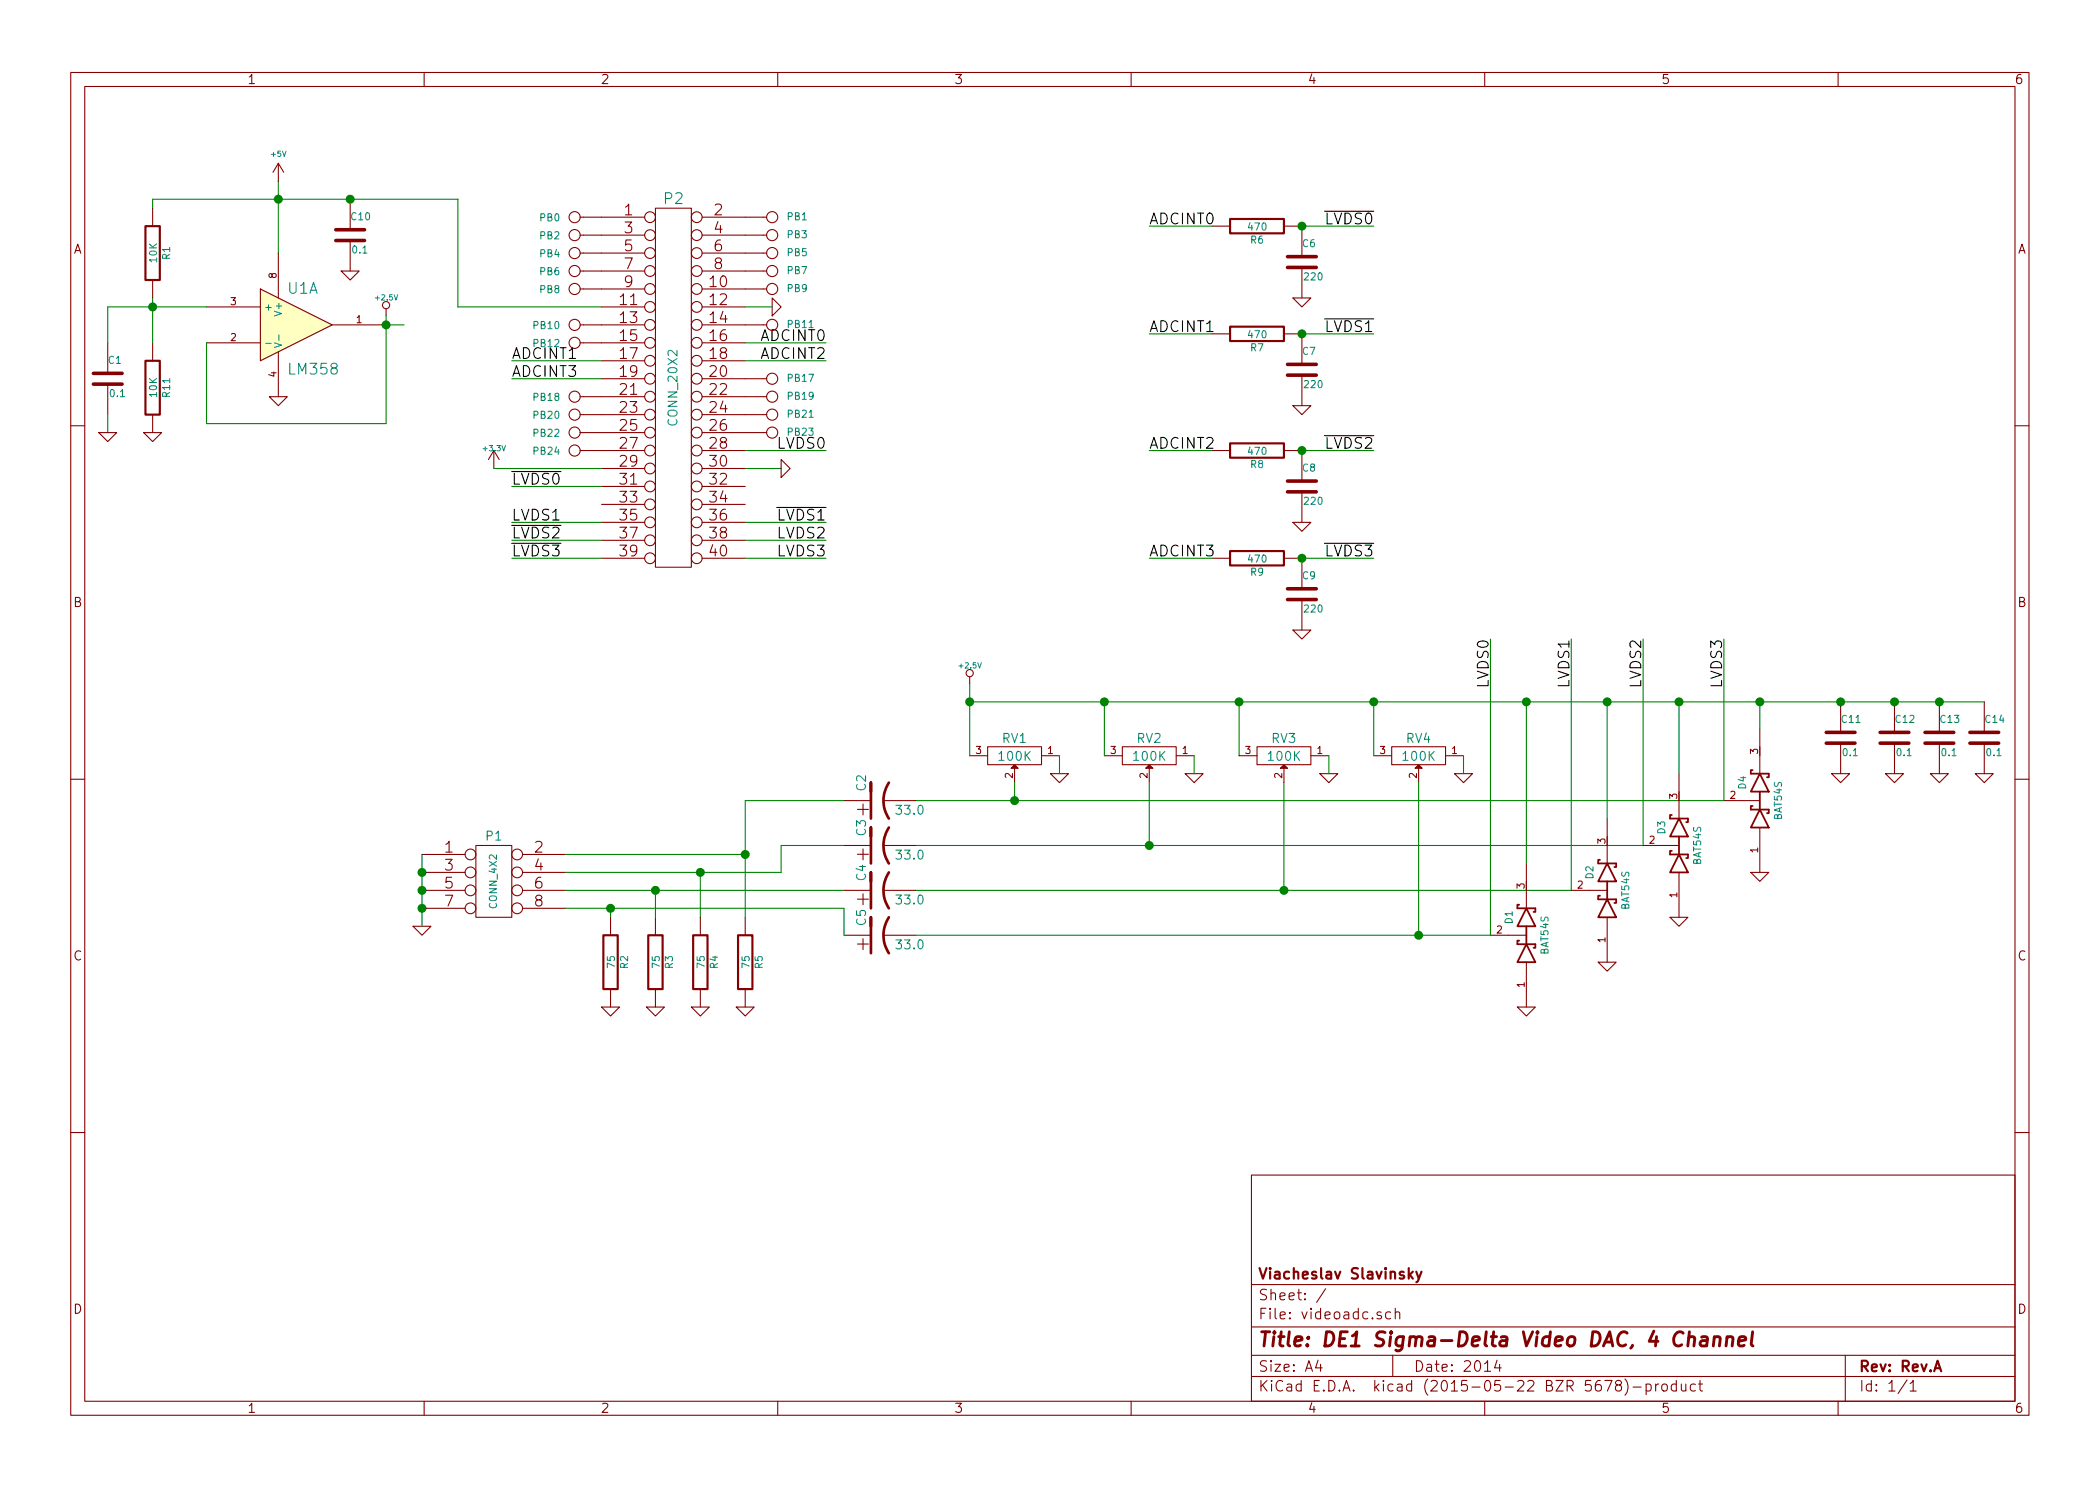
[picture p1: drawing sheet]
EESchema Schematic File Version 2
LIBS:videoadc-rescue
LIBS:power
LIBS:device
LIBS:transistors
LIBS:conn
LIBS:linear
LIBS:regul
LIBS:74xx
LIBS:cmos4000
LIBS:adc-dac
LIBS:memory
LIBS:xilinx
LIBS:special
LIBS:microcontrollers
LIBS:dsp
LIBS:microchip
LIBS:analog_switches
LIBS:motorola
LIBS:texas
LIBS:intel
LIBS:audio
LIBS:interface
LIBS:digital-audio
LIBS:philips
LIBS:display
LIBS:cypress
LIBS:siliconi
LIBS:opto
LIBS:atmel
LIBS:contrib
LIBS:valves
LIBS:videoadc-cache
EELAYER 25 0
EELAYER END
$Descr A4 11693 8268
encoding utf-8
Sheet 1 1
Title "DE1 Sigma-Delta Video DAC, 4 Channel"
Date "2014"
Rev "Rev.A"
Comp "Viacheslav Slavinsky"
Comment1 ""
Comment2 ""
Comment3 ""
Comment4 ""
$EndDescr
$Comp
L CONN_20X2 P2
U 1 1
P 3750 2150
F 0 "P2" H 3750 3200 60  0000 C CNN
F 1 "CONN_20X2" V 3750 2150 50  0000 C CNN
F 2 "" H 3750 2150 60  0000 C CNN
F 3 "" H 3750 2150 60  0000 C CNN
	1    3750 2150
	1    0    0    -1  
$EndComp
$Comp
L CONN_4X2 P1
U 1 1
P 2750 4900
F 0 "P1" H 2750 5150 50  0000 C CNN
F 1 "CONN_4X2" V 2750 4900 40  0000 C CNN
F 2 "" H 2750 4900 60  0000 C CNN
F 3 "" H 2750 4900 60  0000 C CNN
	1    2750 4900
	1    0    0    -1  
$EndComp
$Comp
L GND-RESCUE-videoadc #PWR01
U 1 1
P 2350 5150
F 0 "#PWR01" H 2350 5150 30  0001 C CNN
F 1 "GND" H 2350 5080 30  0001 C CNN
F 2 "" H 2350 5150 60  0000 C CNN
F 3 "" H 2350 5150 60  0000 C CNN
	1    2350 5150
	1    0    0    -1  
$EndComp
$Comp
L R-RESCUE-videoadc R2
U 1 1
P 3400 5350
F 0 "R2" V 3480 5350 40  0000 C CNN
F 1 "75" V 3407 5351 40  0000 C CNN
F 2 "" V 3330 5350 30  0000 C CNN
F 3 "" H 3400 5350 30  0000 C CNN
	1    3400 5350
	1    0    0    -1  
$EndComp
$Comp
L R-RESCUE-videoadc R3
U 1 1
P 3650 5350
F 0 "R3" V 3730 5350 40  0000 C CNN
F 1 "75" V 3657 5351 40  0000 C CNN
F 2 "" V 3580 5350 30  0000 C CNN
F 3 "" H 3650 5350 30  0000 C CNN
	1    3650 5350
	1    0    0    -1  
$EndComp
$Comp
L R-RESCUE-videoadc R4
U 1 1
P 3900 5350
F 0 "R4" V 3980 5350 40  0000 C CNN
F 1 "75" V 3907 5351 40  0000 C CNN
F 2 "" V 3830 5350 30  0000 C CNN
F 3 "" H 3900 5350 30  0000 C CNN
	1    3900 5350
	1    0    0    -1  
$EndComp
$Comp
L R-RESCUE-videoadc R5
U 1 1
P 4150 5350
F 0 "R5" V 4230 5350 40  0000 C CNN
F 1 "75" V 4157 5351 40  0000 C CNN
F 2 "" V 4080 5350 30  0000 C CNN
F 3 "" H 4150 5350 30  0000 C CNN
	1    4150 5350
	1    0    0    -1  
$EndComp
$Comp
L GND-RESCUE-videoadc #PWR02
U 1 1
P 3400 5600
F 0 "#PWR02" H 3400 5600 30  0001 C CNN
F 1 "GND" H 3400 5530 30  0001 C CNN
F 2 "" H 3400 5600 60  0000 C CNN
F 3 "" H 3400 5600 60  0000 C CNN
	1    3400 5600
	1    0    0    -1  
$EndComp
$Comp
L GND-RESCUE-videoadc #PWR03
U 1 1
P 3650 5600
F 0 "#PWR03" H 3650 5600 30  0001 C CNN
F 1 "GND" H 3650 5530 30  0001 C CNN
F 2 "" H 3650 5600 60  0000 C CNN
F 3 "" H 3650 5600 60  0000 C CNN
	1    3650 5600
	1    0    0    -1  
$EndComp
$Comp
L GND-RESCUE-videoadc #PWR04
U 1 1
P 3900 5600
F 0 "#PWR04" H 3900 5600 30  0001 C CNN
F 1 "GND" H 3900 5530 30  0001 C CNN
F 2 "" H 3900 5600 60  0000 C CNN
F 3 "" H 3900 5600 60  0000 C CNN
	1    3900 5600
	1    0    0    -1  
$EndComp
$Comp
L GND-RESCUE-videoadc #PWR05
U 1 1
P 4150 5600
F 0 "#PWR05" H 4150 5600 30  0001 C CNN
F 1 "GND" H 4150 5530 30  0001 C CNN
F 2 "" H 4150 5600 60  0000 C CNN
F 3 "" H 4150 5600 60  0000 C CNN
	1    4150 5600
	1    0    0    -1  
$EndComp
$Comp
L CP1-RESCUE-videoadc C2
U 1 1
P 4900 4450
F 0 "C2" H 4950 4550 50  0000 L CNN
F 1 "33.0" V 4850 4200 50  0000 L CNN
F 2 "" H 4900 4450 60  0000 C CNN
F 3 "" H 4900 4450 60  0000 C CNN
	1    4900 4450
	0    -1   -1   0   
$EndComp
$Comp
L CP1-RESCUE-videoadc C3
U 1 1
P 4900 4700
F 0 "C3" H 4950 4800 50  0000 L CNN
F 1 "33.0" V 4850 4450 50  0000 L CNN
F 2 "" H 4900 4700 60  0000 C CNN
F 3 "" H 4900 4700 60  0000 C CNN
	1    4900 4700
	0    -1   -1   0   
$EndComp
$Comp
L CP1-RESCUE-videoadc C4
U 1 1
P 4900 4950
F 0 "C4" H 4950 5050 50  0000 L CNN
F 1 "33.0" V 4850 4700 50  0000 L CNN
F 2 "" H 4900 4950 60  0000 C CNN
F 3 "" H 4900 4950 60  0000 C CNN
	1    4900 4950
	0    -1   -1   0   
$EndComp
$Comp
L CP1-RESCUE-videoadc C5
U 1 1
P 4900 5200
F 0 "C5" H 4950 5300 50  0000 L CNN
F 1 "33.0" V 4850 4950 50  0000 L CNN
F 2 "" H 4900 5200 60  0000 C CNN
F 3 "" H 4900 5200 60  0000 C CNN
	1    4900 5200
	0    -1   -1   0   
$EndComp
$Comp
L POT RV1
U 1 1
P 5650 4200
F 0 "RV1" H 5650 4100 50  0000 C CNN
F 1 "100K" H 5650 4200 50  0000 C CNN
F 2 "" H 5650 4200 60  0000 C CNN
F 3 "" H 5650 4200 60  0000 C CNN
	1    5650 4200
	-1   0    0    1   
$EndComp
$Comp
L POT RV2
U 1 1
P 6400 4200
F 0 "RV2" H 6400 4100 50  0000 C CNN
F 1 "100K" H 6400 4200 50  0000 C CNN
F 2 "" H 6400 4200 60  0000 C CNN
F 3 "" H 6400 4200 60  0000 C CNN
	1    6400 4200
	-1   0    0    1   
$EndComp
$Comp
L POT RV3
U 1 1
P 7150 4200
F 0 "RV3" H 7150 4100 50  0000 C CNN
F 1 "100K" H 7150 4200 50  0000 C CNN
F 2 "" H 7150 4200 60  0000 C CNN
F 3 "" H 7150 4200 60  0000 C CNN
	1    7150 4200
	-1   0    0    1   
$EndComp
$Comp
L POT RV4
U 1 1
P 7900 4200
F 0 "RV4" H 7900 4100 50  0000 C CNN
F 1 "100K" H 7900 4200 50  0000 C CNN
F 2 "" H 7900 4200 60  0000 C CNN
F 3 "" H 7900 4200 60  0000 C CNN
	1    7900 4200
	-1   0    0    1   
$EndComp
Wire Wire Line
	2350 4750 2350 4850
Wire Wire Line
	2350 4850 2350 4950
Wire Wire Line
	2350 4950 2350 5050
Wire Wire Line
	2350 5050 2350 5150
Connection ~ 2350 4850
Connection ~ 2350 4950
Connection ~ 2350 5050
Wire Wire Line
	3150 5050 3400 5050
Wire Wire Line
	3400 5050 4700 5050
Wire Wire Line
	3400 5050 3400 5100
Wire Wire Line
	3150 4950 3650 4950
Wire Wire Line
	3650 4950 4700 4950
Wire Wire Line
	3650 4950 3650 5100
Wire Wire Line
	3150 4850 3900 4850
Wire Wire Line
	3900 4850 4350 4850
Wire Wire Line
	3900 4850 3900 5100
Wire Wire Line
	3150 4750 4150 4750
Wire Wire Line
	4150 4450 4150 4750
Wire Wire Line
	4150 4750 4150 5100
Wire Wire Line
	4150 4450 4700 4450
Connection ~ 4150 4750
Wire Wire Line
	4350 4850 4350 4700
Wire Wire Line
	4350 4700 4700 4700
Connection ~ 3900 4850
Connection ~ 3650 4950
Wire Wire Line
	4700 5050 4700 5200
Connection ~ 3400 5050
Wire Wire Line
	5100 4450 5650 4450
Wire Wire Line
	5650 4450 9600 4450
Wire Wire Line
	5650 4450 5650 4350
Wire Wire Line
	5100 4700 6400 4700
Wire Wire Line
	6400 4700 9150 4700
Wire Wire Line
	6400 4700 6400 4350
Wire Wire Line
	5100 4950 7150 4950
Wire Wire Line
	7150 4950 8750 4950
Wire Wire Line
	7150 4950 7150 4350
Wire Wire Line
	5100 5200 7900 5200
Wire Wire Line
	7900 5200 8300 5200
Wire Wire Line
	7900 5200 7900 4350
$Comp
L GND-RESCUE-videoadc #PWR06
U 1 1
P 5900 4300
F 0 "#PWR06" H 5900 4300 30  0001 C CNN
F 1 "GND" H 5900 4230 30  0001 C CNN
F 2 "" H 5900 4300 60  0000 C CNN
F 3 "" H 5900 4300 60  0000 C CNN
	1    5900 4300
	1    0    0    -1  
$EndComp
$Comp
L GND-RESCUE-videoadc #PWR07
U 1 1
P 6650 4300
F 0 "#PWR07" H 6650 4300 30  0001 C CNN
F 1 "GND" H 6650 4230 30  0001 C CNN
F 2 "" H 6650 4300 60  0000 C CNN
F 3 "" H 6650 4300 60  0000 C CNN
	1    6650 4300
	1    0    0    -1  
$EndComp
$Comp
L GND-RESCUE-videoadc #PWR08
U 1 1
P 7400 4300
F 0 "#PWR08" H 7400 4300 30  0001 C CNN
F 1 "GND" H 7400 4230 30  0001 C CNN
F 2 "" H 7400 4300 60  0000 C CNN
F 3 "" H 7400 4300 60  0000 C CNN
	1    7400 4300
	1    0    0    -1  
$EndComp
$Comp
L GND-RESCUE-videoadc #PWR09
U 1 1
P 8150 4300
F 0 "#PWR09" H 8150 4300 30  0001 C CNN
F 1 "GND" H 8150 4230 30  0001 C CNN
F 2 "" H 8150 4300 60  0000 C CNN
F 3 "" H 8150 4300 60  0000 C CNN
	1    8150 4300
	1    0    0    -1  
$EndComp
Wire Wire Line
	8150 4200 8150 4300
Wire Wire Line
	7400 4200 7400 4300
Wire Wire Line
	6650 4200 6650 4300
Wire Wire Line
	5900 4200 5900 4300
Wire Wire Line
	5400 3800 5400 3900
Wire Wire Line
	5400 3900 5400 4200
Wire Wire Line
	6900 3900 6900 4200
Wire Wire Line
	6150 3900 6150 4200
Wire Wire Line
	7650 3900 7650 4200
$Comp
L DOUBLE_SCHOTTKY D1
U 1 1
P 8500 5200
F 0 "D1" H 8600 5100 40  0000 C CNN
F 1 "BAT54S" H 8500 5300 40  0000 C CNN
F 2 "" H 8500 5200 60  0000 C CNN
F 3 "" H 8500 5200 60  0000 C CNN
	1    8500 5200
	0    1    -1   0   
$EndComp
$Comp
L DOUBLE_SCHOTTKY D2
U 1 1
P 8950 4950
F 0 "D2" H 9050 4850 40  0000 C CNN
F 1 "BAT54S" H 8950 5050 40  0000 C CNN
F 2 "" H 8950 4950 60  0000 C CNN
F 3 "" H 8950 4950 60  0000 C CNN
	1    8950 4950
	0    1    -1   0   
$EndComp
$Comp
L DOUBLE_SCHOTTKY D3
U 1 1
P 9350 4700
F 0 "D3" H 9450 4600 40  0000 C CNN
F 1 "BAT54S" H 9350 4800 40  0000 C CNN
F 2 "" H 9350 4700 60  0000 C CNN
F 3 "" H 9350 4700 60  0000 C CNN
	1    9350 4700
	0    1    -1   0   
$EndComp
$Comp
L DOUBLE_SCHOTTKY D4
U 1 1
P 9800 4450
F 0 "D4" H 9900 4350 40  0000 C CNN
F 1 "BAT54S" H 9800 4550 40  0000 C CNN
F 2 "" H 9800 4450 60  0000 C CNN
F 3 "" H 9800 4450 60  0000 C CNN
	1    9800 4450
	0    1    -1   0   
$EndComp
Connection ~ 7900 5200
Connection ~ 7150 4950
Connection ~ 6400 4700
Connection ~ 5650 4450
Wire Wire Line
	8500 3900 8500 4800
Wire Wire Line
	5400 3900 6150 3900
Wire Wire Line
	6150 3900 6900 3900
Wire Wire Line
	6900 3900 7650 3900
Wire Wire Line
	7650 3900 8500 3900
Wire Wire Line
	8500 3900 8950 3900
Wire Wire Line
	8950 3900 9350 3900
Wire Wire Line
	9350 3900 9800 3900
Wire Wire Line
	9800 3900 10250 3900
Wire Wire Line
	10250 3900 10550 3900
Wire Wire Line
	10550 3900 10800 3900
Wire Wire Line
	10800 3900 11050 3900
Wire Wire Line
	9800 3900 9800 4050
Wire Wire Line
	9350 4300 9350 3900
Connection ~ 9350 3900
Wire Wire Line
	8950 4550 8950 3900
Connection ~ 8950 3900
Connection ~ 8500 3900
Connection ~ 7650 3900
Connection ~ 6900 3900
Connection ~ 6150 3900
$Comp
L +2.5V #PWR010
U 1 1
P 5400 3800
F 0 "#PWR010" H 5400 3750 20  0001 C CNN
F 1 "+2.5V" H 5400 3900 30  0000 C CNN
F 2 "" H 5400 3800 60  0000 C CNN
F 3 "" H 5400 3800 60  0000 C CNN
	1    5400 3800
	1    0    0    -1  
$EndComp
Connection ~ 5400 3900
$Comp
L GND-RESCUE-videoadc #PWR011
U 1 1
P 8500 5600
F 0 "#PWR011" H 8500 5600 30  0001 C CNN
F 1 "GND" H 8500 5530 30  0001 C CNN
F 2 "" H 8500 5600 60  0000 C CNN
F 3 "" H 8500 5600 60  0000 C CNN
	1    8500 5600
	1    0    0    -1  
$EndComp
$Comp
L GND-RESCUE-videoadc #PWR012
U 1 1
P 8950 5350
F 0 "#PWR012" H 8950 5350 30  0001 C CNN
F 1 "GND" H 8950 5280 30  0001 C CNN
F 2 "" H 8950 5350 60  0000 C CNN
F 3 "" H 8950 5350 60  0000 C CNN
	1    8950 5350
	1    0    0    -1  
$EndComp
$Comp
L GND-RESCUE-videoadc #PWR013
U 1 1
P 9350 5100
F 0 "#PWR013" H 9350 5100 30  0001 C CNN
F 1 "GND" H 9350 5030 30  0001 C CNN
F 2 "" H 9350 5100 60  0000 C CNN
F 3 "" H 9350 5100 60  0000 C CNN
	1    9350 5100
	1    0    0    -1  
$EndComp
$Comp
L GND-RESCUE-videoadc #PWR014
U 1 1
P 9800 4850
F 0 "#PWR014" H 9800 4850 30  0001 C CNN
F 1 "GND" H 9800 4780 30  0001 C CNN
F 2 "" H 9800 4850 60  0000 C CNN
F 3 "" H 9800 4850 60  0000 C CNN
	1    9800 4850
	1    0    0    -1  
$EndComp
Wire Wire Line
	9600 4450 9600 3550
Wire Wire Line
	9150 4700 9150 3550
Wire Wire Line
	8750 4950 8750 3550
Wire Wire Line
	8300 5200 8300 3550
Wire Wire Line
	4150 3100 4600 3100
Wire Wire Line
	4150 2600 4350 2600
$Comp
L GND-RESCUE-videoadc #PWR015
U 1 1
P 4350 2600
F 0 "#PWR015" H 4350 2600 30  0001 C CNN
F 1 "GND" H 4350 2530 30  0001 C CNN
F 2 "" H 4350 2600 60  0000 C CNN
F 3 "" H 4350 2600 60  0000 C CNN
	1    4350 2600
	0    -1   -1   0   
$EndComp
$Comp
L GND-RESCUE-videoadc #PWR016
U 1 1
P 1550 2200
F 0 "#PWR016" H 1550 2200 30  0001 C CNN
F 1 "GND" H 1550 2130 30  0001 C CNN
F 2 "" H 1550 2200 60  0000 C CNN
F 3 "" H 1550 2200 60  0000 C CNN
	1    1550 2200
	1    0    0    -1  
$EndComp
$Comp
L R-RESCUE-videoadc R1
U 1 1
P 850 1400
F 0 "R1" V 930 1400 40  0000 C CNN
F 1 "10K" V 857 1401 40  0000 C CNN
F 2 "" V 780 1400 30  0000 C CNN
F 3 "" H 850 1400 30  0000 C CNN
	1    850  1400
	1    0    0    -1  
$EndComp
$Comp
L R-RESCUE-videoadc R11
U 1 1
P 850 2150
F 0 "R11" V 930 2150 40  0000 C CNN
F 1 "10K" V 857 2151 40  0000 C CNN
F 2 "" V 780 2150 30  0000 C CNN
F 3 "" H 850 2150 30  0000 C CNN
	1    850  2150
	1    0    0    -1  
$EndComp
$Comp
L GND-RESCUE-videoadc #PWR017
U 1 1
P 850 2400
F 0 "#PWR017" H 850 2400 30  0001 C CNN
F 1 "GND" H 850 2330 30  0001 C CNN
F 2 "" H 850 2400 60  0000 C CNN
F 3 "" H 850 2400 60  0000 C CNN
	1    850  2400
	1    0    0    -1  
$EndComp
Wire Wire Line
	850  1650 850  1700
Wire Wire Line
	850  1700 850  1900
Wire Wire Line
	850  1150 850  1100
Connection ~ 850  1700
$Comp
L +2.5V #PWR018
U 1 1
P 2150 1750
F 0 "#PWR018" H 2150 1700 20  0001 C CNN
F 1 "+2.5V" H 2150 1850 30  0000 C CNN
F 2 "" H 2150 1750 60  0000 C CNN
F 3 "" H 2150 1750 60  0000 C CNN
	1    2150 1750
	1    0    0    -1  
$EndComp
$Comp
L LM358 U1
U 1 1
P 1650 1800
F 0 "U1" H 1600 2000 60  0000 L CNN
F 1 "LM358" H 1600 1550 60  0000 L CNN
F 2 "" H 1650 1800 60  0000 C CNN
F 3 "" H 1650 1800 60  0000 C CNN
	1    1650 1800
	1    0    0    -1  
$EndComp
Wire Wire Line
	2150 1750 2150 1800
Wire Wire Line
	2150 1800 2150 2350
Wire Wire Line
	2150 2350 1150 2350
Wire Wire Line
	1150 2350 1150 1900
$Comp
L +3.3V #PWR019
U 1 1
P 2750 2600
F 0 "#PWR019" H 2750 2560 30  0001 C CNN
F 1 "+3.3V" H 2750 2710 30  0000 C CNN
F 2 "" H 2750 2600 60  0000 C CNN
F 3 "" H 2750 2600 60  0000 C CNN
	1    2750 2600
	1    0    0    -1  
$EndComp
Wire Wire Line
	2750 2600 3350 2600
Wire Wire Line
	600  1700 850  1700
Wire Wire Line
	850  1700 1150 1700
Wire Wire Line
	3350 1700 2550 1700
Wire Wire Line
	2550 1700 2550 1100
Wire Wire Line
	2550 1100 1950 1100
Wire Wire Line
	1950 1100 1550 1100
Wire Wire Line
	1550 1100 850  1100
Wire Wire Line
	1550 1000 1550 1100
Wire Wire Line
	1550 1100 1550 1400
Connection ~ 1550 1100
Connection ~ 2150 1800
Wire Wire Line
	2150 1800 2250 1800
$Comp
L C-RESCUE-videoadc C1
U 1 1
P 600 2100
F 0 "C1" H 600 2200 40  0000 L CNN
F 1 "0.1" H 606 2015 40  0000 L CNN
F 2 "" H 638 1950 30  0000 C CNN
F 3 "" H 600 2100 60  0000 C CNN
	1    600  2100
	1    0    0    -1  
$EndComp
Wire Wire Line
	600  1700 600  1900
Wire Wire Line
	600  2300 600  2400
$Comp
L GND-RESCUE-videoadc #PWR020
U 1 1
P 600 2400
F 0 "#PWR020" H 600 2400 30  0001 C CNN
F 1 "GND" H 600 2330 30  0001 C CNN
F 2 "" H 600 2400 60  0000 C CNN
F 3 "" H 600 2400 60  0000 C CNN
	1    600  2400
	1    0    0    -1  
$EndComp
$Comp
L +5V #PWR021
U 1 1
P 1550 1000
F 0 "#PWR021" H 1550 1090 20  0001 C CNN
F 1 "+5V" H 1550 1150 30  0000 C CNN
F 2 "" H 1550 1000 60  0000 C CNN
F 3 "" H 1550 1000 60  0000 C CNN
	1    1550 1000
	1    0    0    -1  
$EndComp
Wire Wire Line
	3350 3100 2850 3100
Text Label 4600 3100 2    60   ~ 0
LVDS3
Text Label 2850 3100 0    60   ~ 0
~LVDS3
Wire Wire Line
	4150 3000 4600 3000
Text Label 4600 3000 2    60   ~ 0
LVDS2
Wire Wire Line
	3350 3000 2850 3000
Text Label 2850 3000 0    60   ~ 0
~LVDS2
Wire Wire Line
	3350 2900 2850 2900
Text Label 2850 2900 0    60   ~ 0
LVDS1
Wire Wire Line
	4150 2900 4600 2900
Text Label 4600 2900 2    60   ~ 0
~LVDS1
Wire Wire Line
	4150 2500 4600 2500
Text Label 4600 2500 2    60   ~ 0
LVDS0
Wire Wire Line
	3350 2700 2850 2700
Text Label 2850 2700 0    60   ~ 0
~LVDS0
Wire Wire Line
	4150 1900 4600 1900
Text Label 4600 1900 2    60   ~ 0
ADCINT0
Wire Wire Line
	3350 2000 2850 2000
Text Label 2850 2000 0    60   ~ 0
ADCINT1
Wire Wire Line
	4150 2000 4600 2000
Text Label 4600 2000 2    60   ~ 0
ADCINT2
Wire Wire Line
	3350 2100 2850 2100
Text Label 2850 2100 0    60   ~ 0
ADCINT3
$Comp
L C-RESCUE-videoadc C6
U 1 1
P 7250 1450
F 0 "C6" H 7250 1550 40  0000 L CNN
F 1 "220" H 7256 1365 40  0000 L CNN
F 2 "" H 7288 1300 30  0000 C CNN
F 3 "" H 7250 1450 60  0000 C CNN
	1    7250 1450
	1    0    0    -1  
$EndComp
$Comp
L R-RESCUE-videoadc R6
U 1 1
P 7000 1250
F 0 "R6" V 7080 1250 40  0000 C CNN
F 1 "470" V 7007 1251 40  0000 C CNN
F 2 "" V 6930 1250 30  0000 C CNN
F 3 "" H 7000 1250 30  0000 C CNN
	1    7000 1250
	0    1    1    0   
$EndComp
Wire Wire Line
	6750 1250 6400 1250
Wire Wire Line
	7250 1250 7650 1250
$Comp
L GND-RESCUE-videoadc #PWR022
U 1 1
P 7250 1650
F 0 "#PWR022" H 7250 1650 30  0001 C CNN
F 1 "GND" H 7250 1580 30  0001 C CNN
F 2 "" H 7250 1650 60  0000 C CNN
F 3 "" H 7250 1650 60  0000 C CNN
	1    7250 1650
	1    0    0    -1  
$EndComp
Text Label 7650 1250 2    60   ~ 0
~LVDS0
Text Label 6400 1250 0    60   ~ 0
ADCINT0
Connection ~ 7250 1250
$Comp
L C-RESCUE-videoadc C7
U 1 1
P 7250 2050
F 0 "C7" H 7250 2150 40  0000 L CNN
F 1 "220" H 7256 1965 40  0000 L CNN
F 2 "" H 7288 1900 30  0000 C CNN
F 3 "" H 7250 2050 60  0000 C CNN
	1    7250 2050
	1    0    0    -1  
$EndComp
$Comp
L R-RESCUE-videoadc R7
U 1 1
P 7000 1850
F 0 "R7" V 7080 1850 40  0000 C CNN
F 1 "470" V 7007 1851 40  0000 C CNN
F 2 "" V 6930 1850 30  0000 C CNN
F 3 "" H 7000 1850 30  0000 C CNN
	1    7000 1850
	0    1    1    0   
$EndComp
Wire Wire Line
	6750 1850 6400 1850
Wire Wire Line
	7250 1850 7650 1850
$Comp
L GND-RESCUE-videoadc #PWR023
U 1 1
P 7250 2250
F 0 "#PWR023" H 7250 2250 30  0001 C CNN
F 1 "GND" H 7250 2180 30  0001 C CNN
F 2 "" H 7250 2250 60  0000 C CNN
F 3 "" H 7250 2250 60  0000 C CNN
	1    7250 2250
	1    0    0    -1  
$EndComp
Text Label 7650 1850 2    60   ~ 0
~LVDS1
Text Label 6400 1850 0    60   ~ 0
ADCINT1
Connection ~ 7250 1850
$Comp
L C-RESCUE-videoadc C8
U 1 1
P 7250 2700
F 0 "C8" H 7250 2800 40  0000 L CNN
F 1 "220" H 7256 2615 40  0000 L CNN
F 2 "" H 7288 2550 30  0000 C CNN
F 3 "" H 7250 2700 60  0000 C CNN
	1    7250 2700
	1    0    0    -1  
$EndComp
$Comp
L R-RESCUE-videoadc R8
U 1 1
P 7000 2500
F 0 "R8" V 7080 2500 40  0000 C CNN
F 1 "470" V 7007 2501 40  0000 C CNN
F 2 "" V 6930 2500 30  0000 C CNN
F 3 "" H 7000 2500 30  0000 C CNN
	1    7000 2500
	0    1    1    0   
$EndComp
Wire Wire Line
	6750 2500 6400 2500
Wire Wire Line
	7250 2500 7650 2500
$Comp
L GND-RESCUE-videoadc #PWR024
U 1 1
P 7250 2900
F 0 "#PWR024" H 7250 2900 30  0001 C CNN
F 1 "GND" H 7250 2830 30  0001 C CNN
F 2 "" H 7250 2900 60  0000 C CNN
F 3 "" H 7250 2900 60  0000 C CNN
	1    7250 2900
	1    0    0    -1  
$EndComp
Text Label 7650 2500 2    60   ~ 0
~LVDS2
Text Label 6400 2500 0    60   ~ 0
ADCINT2
Connection ~ 7250 2500
$Comp
L C-RESCUE-videoadc C9
U 1 1
P 7250 3300
F 0 "C9" H 7250 3400 40  0000 L CNN
F 1 "220" H 7256 3215 40  0000 L CNN
F 2 "" H 7288 3150 30  0000 C CNN
F 3 "" H 7250 3300 60  0000 C CNN
	1    7250 3300
	1    0    0    -1  
$EndComp
$Comp
L R-RESCUE-videoadc R9
U 1 1
P 7000 3100
F 0 "R9" V 7080 3100 40  0000 C CNN
F 1 "470" V 7007 3101 40  0000 C CNN
F 2 "" V 6930 3100 30  0000 C CNN
F 3 "" H 7000 3100 30  0000 C CNN
	1    7000 3100
	0    1    1    0   
$EndComp
Wire Wire Line
	6750 3100 6400 3100
Wire Wire Line
	7250 3100 7650 3100
$Comp
L GND-RESCUE-videoadc #PWR025
U 1 1
P 7250 3500
F 0 "#PWR025" H 7250 3500 30  0001 C CNN
F 1 "GND" H 7250 3430 30  0001 C CNN
F 2 "" H 7250 3500 60  0000 C CNN
F 3 "" H 7250 3500 60  0000 C CNN
	1    7250 3500
	1    0    0    -1  
$EndComp
Text Label 7650 3100 2    60   ~ 0
~LVDS3
Text Label 6400 3100 0    60   ~ 0
ADCINT3
Connection ~ 7250 3100
Text Label 8300 3550 3    60   ~ 0
LVDS0
Text Label 8750 3550 3    60   ~ 0
LVDS1
Text Label 9150 3550 3    60   ~ 0
LVDS2
Text Label 9600 3550 3    60   ~ 0
LVDS3
$Comp
L CONN_1 PB1
U 1 1
P 4300 1200
F 0 "PB1" H 4380 1200 40  0000 L CNN
F 1 "CONN_1" H 4300 1255 30  0001 C CNN
F 2 "" H 4300 1200 60  0000 C CNN
F 3 "" H 4300 1200 60  0000 C CNN
	1    4300 1200
	1    0    0    -1  
$EndComp
$Comp
L CONN_1 PB3
U 1 1
P 4300 1300
F 0 "PB3" H 4380 1300 40  0000 L CNN
F 1 "CONN_1" H 4300 1355 30  0001 C CNN
F 2 "" H 4300 1300 60  0000 C CNN
F 3 "" H 4300 1300 60  0000 C CNN
	1    4300 1300
	1    0    0    -1  
$EndComp
$Comp
L CONN_1 PB5
U 1 1
P 4300 1400
F 0 "PB5" H 4380 1400 40  0000 L CNN
F 1 "CONN_1" H 4300 1455 30  0001 C CNN
F 2 "" H 4300 1400 60  0000 C CNN
F 3 "" H 4300 1400 60  0000 C CNN
	1    4300 1400
	1    0    0    -1  
$EndComp
$Comp
L CONN_1 PB7
U 1 1
P 4300 1500
F 0 "PB7" H 4380 1500 40  0000 L CNN
F 1 "CONN_1" H 4300 1555 30  0001 C CNN
F 2 "" H 4300 1500 60  0000 C CNN
F 3 "" H 4300 1500 60  0000 C CNN
	1    4300 1500
	1    0    0    -1  
$EndComp
$Comp
L CONN_1 PB9
U 1 1
P 4300 1600
F 0 "PB9" H 4380 1600 40  0000 L CNN
F 1 "CONN_1" H 4300 1655 30  0001 C CNN
F 2 "" H 4300 1600 60  0000 C CNN
F 3 "" H 4300 1600 60  0000 C CNN
	1    4300 1600
	1    0    0    -1  
$EndComp
$Comp
L CONN_1 PB11
U 1 1
P 4300 1800
F 0 "PB11" H 4380 1800 40  0000 L CNN
F 1 "CONN_1" H 4300 1855 30  0001 C CNN
F 2 "" H 4300 1800 60  0000 C CNN
F 3 "" H 4300 1800 60  0000 C CNN
	1    4300 1800
	1    0    0    -1  
$EndComp
$Comp
L GND-RESCUE-videoadc #PWR026
U 1 1
P 4300 1700
F 0 "#PWR026" H 4300 1700 30  0001 C CNN
F 1 "GND" H 4300 1630 30  0001 C CNN
F 2 "" H 4300 1700 60  0000 C CNN
F 3 "" H 4300 1700 60  0000 C CNN
	1    4300 1700
	0    -1   -1   0   
$EndComp
Wire Wire Line
	4150 1700 4300 1700
$Comp
L CONN_1 PB17
U 1 1
P 4300 2100
F 0 "PB17" H 4380 2100 40  0000 L CNN
F 1 "CONN_1" H 4300 2155 30  0001 C CNN
F 2 "" H 4300 2100 60  0000 C CNN
F 3 "" H 4300 2100 60  0000 C CNN
	1    4300 2100
	1    0    0    -1  
$EndComp
$Comp
L CONN_1 PB19
U 1 1
P 4300 2200
F 0 "PB19" H 4380 2200 40  0000 L CNN
F 1 "CONN_1" H 4300 2255 30  0001 C CNN
F 2 "" H 4300 2200 60  0000 C CNN
F 3 "" H 4300 2200 60  0000 C CNN
	1    4300 2200
	1    0    0    -1  
$EndComp
$Comp
L CONN_1 PB21
U 1 1
P 4300 2300
F 0 "PB21" H 4380 2300 40  0000 L CNN
F 1 "CONN_1" H 4300 2355 30  0001 C CNN
F 2 "" H 4300 2300 60  0000 C CNN
F 3 "" H 4300 2300 60  0000 C CNN
	1    4300 2300
	1    0    0    -1  
$EndComp
$Comp
L CONN_1 PB23
U 1 1
P 4300 2400
F 0 "PB23" H 4380 2400 40  0000 L CNN
F 1 "CONN_1" H 4300 2455 30  0001 C CNN
F 2 "" H 4300 2400 60  0000 C CNN
F 3 "" H 4300 2400 60  0000 C CNN
	1    4300 2400
	1    0    0    -1  
$EndComp
$Comp
L CONN_1 PB0
U 1 1
P 3200 1200
F 0 "PB0" H 3280 1200 40  0000 L CNN
F 1 "CONN_1" H 3200 1255 30  0001 C CNN
F 2 "" H 3200 1200 60  0000 C CNN
F 3 "" H 3200 1200 60  0000 C CNN
	1    3200 1200
	-1   0    0    1   
$EndComp
$Comp
L CONN_1 PB2
U 1 1
P 3200 1300
F 0 "PB2" H 3280 1300 40  0000 L CNN
F 1 "CONN_1" H 3200 1355 30  0001 C CNN
F 2 "" H 3200 1300 60  0000 C CNN
F 3 "" H 3200 1300 60  0000 C CNN
	1    3200 1300
	-1   0    0    1   
$EndComp
$Comp
L CONN_1 PB4
U 1 1
P 3200 1400
F 0 "PB4" H 3280 1400 40  0000 L CNN
F 1 "CONN_1" H 3200 1455 30  0001 C CNN
F 2 "" H 3200 1400 60  0000 C CNN
F 3 "" H 3200 1400 60  0000 C CNN
	1    3200 1400
	-1   0    0    1   
$EndComp
$Comp
L CONN_1 PB6
U 1 1
P 3200 1500
F 0 "PB6" H 3280 1500 40  0000 L CNN
F 1 "CONN_1" H 3200 1555 30  0001 C CNN
F 2 "" H 3200 1500 60  0000 C CNN
F 3 "" H 3200 1500 60  0000 C CNN
	1    3200 1500
	-1   0    0    1   
$EndComp
$Comp
L CONN_1 PB8
U 1 1
P 3200 1600
F 0 "PB8" H 3280 1600 40  0000 L CNN
F 1 "CONN_1" H 3200 1655 30  0001 C CNN
F 2 "" H 3200 1600 60  0000 C CNN
F 3 "" H 3200 1600 60  0000 C CNN
	1    3200 1600
	-1   0    0    1   
$EndComp
$Comp
L CONN_1 PB10
U 1 1
P 3200 1800
F 0 "PB10" H 3280 1800 40  0000 L CNN
F 1 "CONN_1" H 3200 1855 30  0001 C CNN
F 2 "" H 3200 1800 60  0000 C CNN
F 3 "" H 3200 1800 60  0000 C CNN
	1    3200 1800
	-1   0    0    1   
$EndComp
$Comp
L CONN_1 PB12
U 1 1
P 3200 1900
F 0 "PB12" H 3280 1900 40  0000 L CNN
F 1 "CONN_1" H 3200 1955 30  0001 C CNN
F 2 "" H 3200 1900 60  0000 C CNN
F 3 "" H 3200 1900 60  0000 C CNN
	1    3200 1900
	-1   0    0    1   
$EndComp
$Comp
L CONN_1 PB18
U 1 1
P 3200 2200
F 0 "PB18" H 3280 2200 40  0000 L CNN
F 1 "CONN_1" H 3200 2255 30  0001 C CNN
F 2 "" H 3200 2200 60  0000 C CNN
F 3 "" H 3200 2200 60  0000 C CNN
	1    3200 2200
	-1   0    0    1   
$EndComp
$Comp
L CONN_1 PB20
U 1 1
P 3200 2300
F 0 "PB20" H 3280 2300 40  0000 L CNN
F 1 "CONN_1" H 3200 2355 30  0001 C CNN
F 2 "" H 3200 2300 60  0000 C CNN
F 3 "" H 3200 2300 60  0000 C CNN
	1    3200 2300
	-1   0    0    1   
$EndComp
$Comp
L CONN_1 PB22
U 1 1
P 3200 2400
F 0 "PB22" H 3280 2400 40  0000 L CNN
F 1 "CONN_1" H 3200 2455 30  0001 C CNN
F 2 "" H 3200 2400 60  0000 C CNN
F 3 "" H 3200 2400 60  0000 C CNN
	1    3200 2400
	-1   0    0    1   
$EndComp
$Comp
L CONN_1 PB24
U 1 1
P 3200 2500
F 0 "PB24" H 3280 2500 40  0000 L CNN
F 1 "CONN_1" H 3200 2555 30  0001 C CNN
F 2 "" H 3200 2500 60  0000 C CNN
F 3 "" H 3200 2500 60  0000 C CNN
	1    3200 2500
	-1   0    0    1   
$EndComp
$Comp
L C-RESCUE-videoadc C10
U 1 1
P 1950 1300
F 0 "C10" H 1950 1400 40  0000 L CNN
F 1 "0.1" H 1956 1215 40  0000 L CNN
F 2 "" H 1988 1150 30  0000 C CNN
F 3 "" H 1950 1300 60  0000 C CNN
	1    1950 1300
	1    0    0    -1  
$EndComp
$Comp
L GND-RESCUE-videoadc #PWR027
U 1 1
P 1950 1500
F 0 "#PWR027" H 1950 1500 30  0001 C CNN
F 1 "GND" H 1950 1430 30  0001 C CNN
F 2 "" H 1950 1500 60  0000 C CNN
F 3 "" H 1950 1500 60  0000 C CNN
	1    1950 1500
	1    0    0    -1  
$EndComp
Connection ~ 1950 1100
$Comp
L C-RESCUE-videoadc C11
U 1 1
P 10250 4100
F 0 "C11" H 10250 4200 40  0000 L CNN
F 1 "0.1" H 10256 4015 40  0000 L CNN
F 2 "" H 10288 3950 30  0000 C CNN
F 3 "" H 10250 4100 60  0000 C CNN
	1    10250 4100
	1    0    0    -1  
$EndComp
$Comp
L C-RESCUE-videoadc C12
U 1 1
P 10550 4100
F 0 "C12" H 10550 4200 40  0000 L CNN
F 1 "0.1" H 10556 4015 40  0000 L CNN
F 2 "" H 10588 3950 30  0000 C CNN
F 3 "" H 10550 4100 60  0000 C CNN
	1    10550 4100
	1    0    0    -1  
$EndComp
$Comp
L C-RESCUE-videoadc C13
U 1 1
P 10800 4100
F 0 "C13" H 10800 4200 40  0000 L CNN
F 1 "0.1" H 10806 4015 40  0000 L CNN
F 2 "" H 10838 3950 30  0000 C CNN
F 3 "" H 10800 4100 60  0000 C CNN
	1    10800 4100
	1    0    0    -1  
$EndComp
$Comp
L C-RESCUE-videoadc C14
U 1 1
P 11050 4100
F 0 "C14" H 11050 4200 40  0000 L CNN
F 1 "0.1" H 11056 4015 40  0000 L CNN
F 2 "" H 11088 3950 30  0000 C CNN
F 3 "" H 11050 4100 60  0000 C CNN
	1    11050 4100
	1    0    0    -1  
$EndComp
Connection ~ 10550 3900
Connection ~ 10800 3900
Connection ~ 9800 3900
Connection ~ 10250 3900
$Comp
L GND-RESCUE-videoadc #PWR028
U 1 1
P 10250 4300
F 0 "#PWR028" H 10250 4300 30  0001 C CNN
F 1 "GND" H 10250 4230 30  0001 C CNN
F 2 "" H 10250 4300 60  0000 C CNN
F 3 "" H 10250 4300 60  0000 C CNN
	1    10250 4300
	1    0    0    -1  
$EndComp
$Comp
L GND-RESCUE-videoadc #PWR029
U 1 1
P 10550 4300
F 0 "#PWR029" H 10550 4300 30  0001 C CNN
F 1 "GND" H 10550 4230 30  0001 C CNN
F 2 "" H 10550 4300 60  0000 C CNN
F 3 "" H 10550 4300 60  0000 C CNN
	1    10550 4300
	1    0    0    -1  
$EndComp
$Comp
L GND-RESCUE-videoadc #PWR030
U 1 1
P 10800 4300
F 0 "#PWR030" H 10800 4300 30  0001 C CNN
F 1 "GND" H 10800 4230 30  0001 C CNN
F 2 "" H 10800 4300 60  0000 C CNN
F 3 "" H 10800 4300 60  0000 C CNN
	1    10800 4300
	1    0    0    -1  
$EndComp
$Comp
L GND-RESCUE-videoadc #PWR031
U 1 1
P 11050 4300
F 0 "#PWR031" H 11050 4300 30  0001 C CNN
F 1 "GND" H 11050 4230 30  0001 C CNN
F 2 "" H 11050 4300 60  0000 C CNN
F 3 "" H 11050 4300 60  0000 C CNN
	1    11050 4300
	1    0    0    -1  
$EndComp
$EndSCHEMATC
